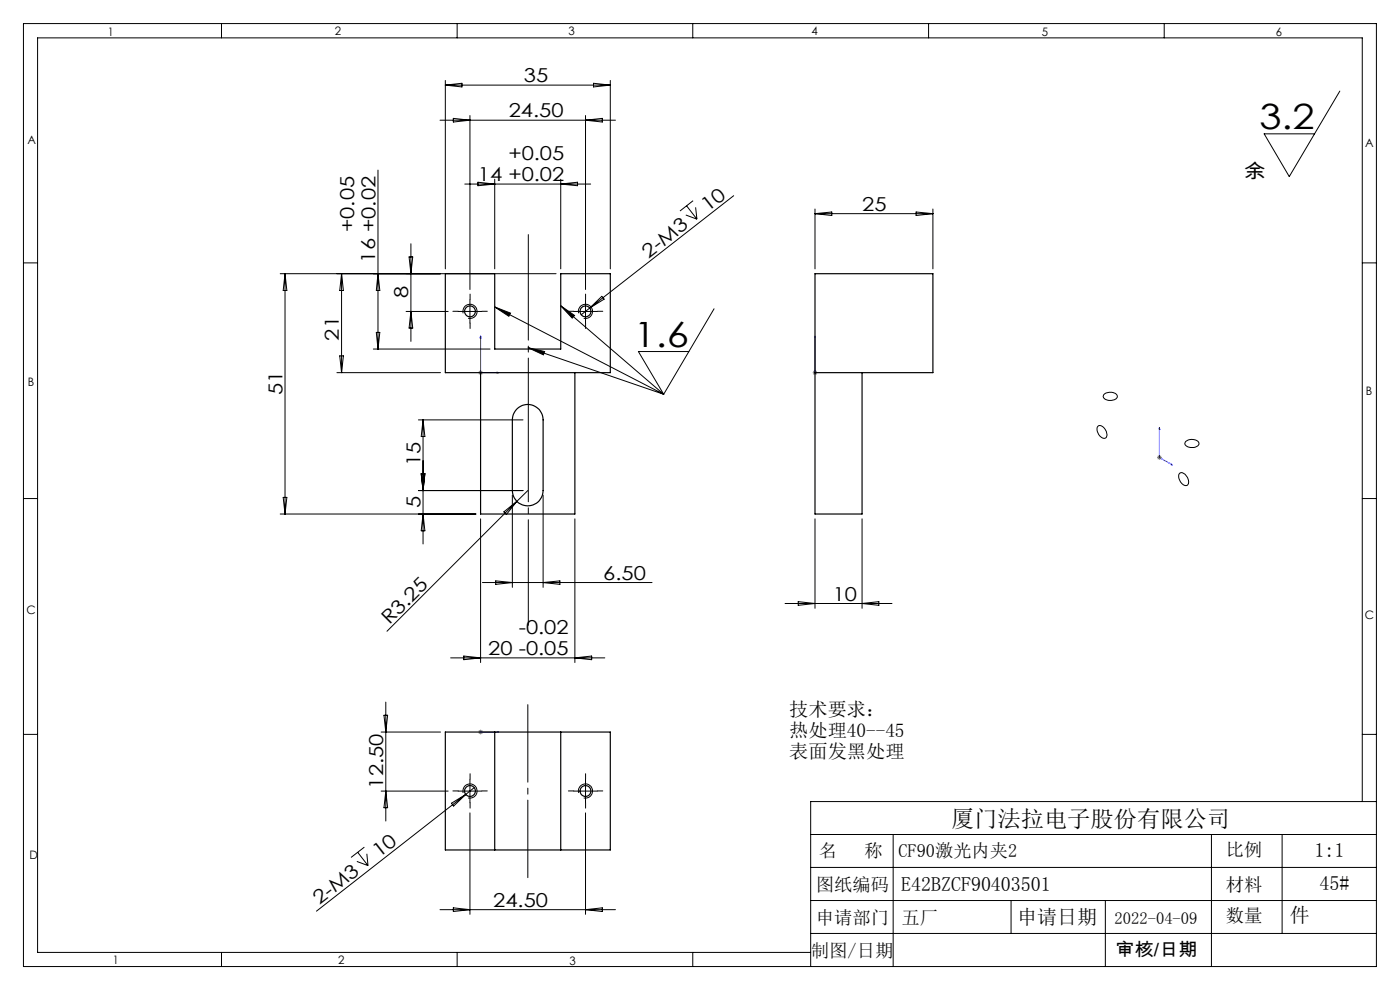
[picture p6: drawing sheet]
<svg xmlns="http://www.w3.org/2000/svg" width="297mm" height="210mm" viewBox="0 0 297 210" stroke-linecap="round" stroke-linejoin="round" font-family="sans-serif">
<g fill="none" stroke="#000" stroke-width=".21">
<path d="M5 5h287v200h-287zM47 5v3M94.5 17.1v39.9M94.5 18.1h35M94.5 18.1l3.5-.4v.7zM97 5v3M125.9 17.7l3.6 .4-3.6 .3zM129.5 17.1v39.9M147 5v3M197 5v3M247 5v3M284.2 19.3l-10.7 18.2-5.3-9.1h10.7"/>
<path d="M80.2 36.1v37.9M93.3 25.5h37.3M96.2 25.1l3.5 .4-3.5 .4zM98.6 39h26.7M99.7 24.5v36.9M101.4 38.7l3.6 .3-3.6 .4zM105 38v19M119 38v19M119 39l3.5-.3v.7zM124.2 24.5v36.9M124.2 25.5l3.6-.4v.8zM5 55.8h3"/>
<path d="M59.4 58.1h58.6M60.5 58.1v50.9M60.5 58.1l.4 3.5h-.8zM72.5 58.1l.3 3.5h-.7zM72.5 58.1v20.9M80.2 58.1l.4 3.5h-.8zM86.8 54.5h.8l-.4 3.6zM87.2 51.7v20.7M145.5 45.6l2.3 .9M145.7 43.7l2.1 2.8M147 42.6l-2.7 2.2M147.6 44l.2 2.5"/>
<path d="M155.6 41.5l-30.5 23.8M172.9 44.3v12.7M172.9 45.3h25M172.9 45.3l3.6-.3v.7zM194.3 45l3.6 .3-3.6 .4zM197.9 44.3v12.7M289 55.8h3M71.5 79h22M72.1 75.5h.7l-.3 3.5zM79.2 74h24.8M79.8 70.5h.8l-.4 3.5zM86.1 66.1h9"/>
<path d="M87.2 66.1l.4 3.5h-.8zM97.2 66.1h5M98.2 66.5a1.51 1.51 0 0 1 1.4-1.9 1.51 1.51 0 0 1 1.6 1.6 1.51 1.51 0 0 1-1.9 1.3M99.7 63.6v4.9M105 65.1l3.3 1.3-.3 .7zM105 65.1l35.8 18.5M112 73.8l3.5 .8-.2 .7zM112 73.8l28.8 9.8M119 64.9l2.9 2-.5 .6zM119 64.9l21.8 18.7M121.7 66.1h5M122.8 66.5a1.5 1.5 0 0 1 1.3-1.9 1.5 1.5 0 0 1 1.6 1.6 1.5 1.5 0 0 1-1.9 1.3"/>
<path d="M124.2 63.6v4.9M125.1 65.3l-1.8 1.5M125.1 65.3l2.6-2.4 .5 .6zM146.1 74.6h-10.7l5.4 9M151.5 65.5l-10.7 18.1M88.8 89.1h22.1M89.7 89.1l.4 3.5h-.7zM89.7 89.1v26.3M232.9 90.4a1.42 1.42 0 0 1 1.8 1.3 .8 .8 0 0 1-.2 1.2 .8 .8 0 0 1-1.1-.3 1.76 1.76 0 0 1-.5-2.2zM234.2 83.7a1.89 1.89 0 0 1 2.8 .3 1.54 1.54 0 0 1-2.3 .8l-.2-.1a.63 .63 0 0 1-.3-1zM251.5 93.7a1.93 1.93 0 0 1 2.9 .3 1.63 1.63 0 0 1-2.5 .7h-.1a.62 .62 0 0 1-.3-1zM5 105.8h3"/>
<path d="M59.4 109h41.6M60.1 105.5h.8l-.4 3.5zM88.8 104.1h22.1M89.4 100.5h.7l-.4 3.6zM89.7 109l.4 3.6h-.7zM102 110.1v30.4M106.9 108.6l2.7-2.2-2.2 2.7zM108.7 105v19.6M109.6 106.4l-27.5 27.5M112 104.1l-2.4 2.3M115.2 105v19.6M122 110.1v30.4"/>
<path d="M172.9 110.1v18.9M182.9 110.1v18.9M250.3 100.4a1.29 1.29 0 0 1 1.7 1l.1 .3a.76 .76 0 0 1 0 1 .76 .76 0 0 1-1 .2 1.98 1.98 0 0 1-.8-2.5zM289 105.8h3M95.6 139.6h32.7M98.4 139.2l3.6 .4-3.6 .3zM102.3 123.6h36M105.2 123.2l3.5 .4-3.5 .4zM115.2 123.6l3.6-.4v.8zM122 139.6l3.5-.4v.7zM166.5 128h22.7M169.3 127.6l3.6 .4-3.6 .4z"/>
<path d="M182.9 128l3.5-.4v.8zM5 155.8h3M80.9 155.3h12.6M81.5 151.7h.7l-.4 3.6zM81.8 148.9v25.3M289 155.8h3M77.3 179.7l-2.8 2.2M80.9 167.8h14.2M81.8 167.8l.4 3.5h-.7zM95.8 170.4l3-1.9-2.6 2.5zM97.2 167.8h5M98.2 168.2a1.51 1.51 0 0 1 1.4-1.9 1.51 1.51 0 0 1 1.6 1.6 1.51 1.51 0 0 1-1.9 1.4"/>
<path d="M98.8 168.5l-31.7 24.8M99.7 172.4v21.5M99.7 165.3v5M100.6 167.1l-1.8 1.4M121.7 167.8h5M122.8 168.2a1.5 1.5 0 0 1 1.3-1.9 1.5 1.5 0 0 1 1.6 1.6 1.5 1.5 0 0 1-1.9 1.4M124.2 172.4v21.5M124.2 165.3v5M172 177h120M189.5 177v28M257 177v28M272 177v21"/>
<path d="M289 170v-162h-281v194h164M292 170h-120v35M75.7 182.7l2.4 .9M75.9 180.8l2.2 2.8M77.8 181.1l.3 2.5M93.3 193h37.3M96.2 192.6l3.5 .4-3.5 .3zM124.2 193l3.6-.4v.7zM172 184h120M172 191h120M172 198h120M214.5 191v7"/>
<path d="M234.5 191v14M47 202v3M97 202v3M147 202v3"/>
</g>
<g fill="none" stroke="#00f" stroke-width=".21">
<path d="M102 71.3l.1 .4h-.3zM102 71.3v7.7h3.8M105.4 78.9l.4 .1-.4 .2zM172.9 78.9v.3zM172.9 71.3v.4v-.4M172.9 79h.1M172.9 71.3v7.7M246 90.7v.3h-.1zM246 90.7v6.3l2.7 1.6M248.4 98.4l.3 .2h-.3zM101.8 155.3h.3zM102 155.3h.1"/>
<path d="M102 155.3h3.8M105.8 155.3h-.4h.4"/>
</g>
<g fill="none" stroke="#808080" stroke-width=".21">
<path d="M101.5 79h.9M101.6 78.7l.7 .7M102 78.6v.9M102.3 78.7l-.7 .7M172.4 79h1M172.5 78.7l.7 .7M172.9 78.6v.9M173.2 78.7l-.7 .7M245.5 97h1M245.6 96.7l.7 .7M246 96.5v1M246.3 96.7l-.7 .7"/>
<path d="M101.5 155.3h.9M101.6 154.9l.7 .7M102 154.8v1M102.3 154.9l-.7 .7"/>
</g>
<path d="M112 149.5v36.7" fill="none" stroke="#000" stroke-width=".21" stroke-dasharray="30.5 1.3 1.3 1.3" stroke-dashoffset="14"/>
<path d="M112.1 132.6v-82.8" fill="none" stroke="#000" stroke-width=".21" stroke-dasharray="30.5 1.3 1.3 1.3" stroke-dashoffset="8.1"/>
<g fill="none" stroke="#000" stroke-width=".21" stroke-dasharray="30.5 1.3 1.3 1.3">
<path d="M97.2 66h-1.1M99.7 63.5v-1.1M99.7 68.5v1.2M102.2 66h1.2M121.7 66h-1.1M124.2 63.5v-1.1M124.2 68.5v1.2M126.7 66h1.2M97.2 167.8h-1.1M99.7 165.3v-1.2M99.7 170.3v1.1M102.2 167.8h1.2"/>
<path d="M121.7 167.8h-1.1M124.2 165.3v-1.2M124.2 170.3v1.1M126.7 167.8h1.2"/>
</g>
<g fill="#00f">
<path d="M105.4 78.9l.4 .1-.4 .2zM102 71.3l.1 .4h-.3z"/>
<path d="M172.9 78.9v.3zM172.9 71.3v.4z"/>
<path d="M248.4 98.4l.3 .2h-.3zM246 90.7v.3h-.1z"/>
<path d="M105.4 155.3h.4zM101.8 155.3h.3z"/>
</g>
<path d="M105 65.1l3.3 1.3-.3 .7zM119 64.9l2.9 2-.5 .6zM112 73.8l3.5 .8-.2 .7z" fill="#000"/>
<g fill="none" stroke="#000" stroke-width=".25">
<path d="M94.5 58.1h10.5v15.9h14v-15.9h10.5v20.9h-35zM102 79v30h20v-30M172.9 79h25v-20.9h-25v50.9h10v-30M109.5 86.9a3.3 3.3 0 0 1 3.6-.9 3.3 3.3 0 0 1 2.1 3.1v15a3.3 3.3 0 0 1-3.2 3.2 3.3 3.3 0 0 1-3.3-3.2v-15l.2-1.2zM94.5 155.3h35v25h-35zM105 155.3v25M119 155.3v25"/>
<circle cx="99.7" cy="66" r="1.15"/>
<circle cx="124.2" cy="66" r="1.15"/>
<circle cx="99.7" cy="167.8" r="1.15"/>
<circle cx="124.2" cy="167.8" r="1.15"/>
</g>
<g font-size="7.4">
<text x="267.2" y="27.3">3.2</text>
<text x="134.4" y="73.5">1.6</text>
</g>
<text font-size="4.9" x="201.7" y="175.4">厦门法拉电子股份有限公司</text>
<g font-size="4.2">
<text x="278.9" y="181.8">1:1</text>
<text x="191.2" y="189.1">E42BZCF90403501</text>
<text x="280" y="188.7">45#</text>
<text x="215.8" y="195.9">申请日期</text>
<text x="273.6" y="195.6">件</text>
</g>
<g font-size="4.1">
<text x="111.1" y="17.5">35</text>
<text x="107.9" y="24.9">24.50</text>
<text x="107.8" y="33.9">+0.05</text>
<text x="101.4" y="38.4">14 +0.02</text>
<text x="263.9" y="37.7">余</text>
<text x="150.2" y="45" transform="rotate(-38 150.2 45)">10</text>
<text x="182.9" y="44.7">25</text>
<text x="75.1" y="49.2" transform="rotate(-90 75.1 49.2)">+0.05</text>
<text x="79.6" y="55.7" transform="rotate(-90 79.6 55.7)">16 +0.02</text>
<text x="137.6" y="54.8" transform="rotate(-38 137.6 54.8)">2-M3</text>
<text x="86.6" y="63.3" transform="rotate(-90 86.6 63.3)">8</text>
<text x="71.9" y="72.3" transform="rotate(-90 71.9 72.3)">21</text>
<text x="59.9" y="83.8" transform="rotate(-90 59.9 83.8)">51</text>
<text x="89.2" y="98.9" transform="rotate(-90 89.2 98.9)">15</text>
<text x="89.2" y="107.8" transform="rotate(-90 89.2 107.8)">5</text>
<text x="128" y="123">6.50</text>
<text x="176.6" y="127.4">10</text>
<text x="82.6" y="132.6" transform="rotate(-45 82.6 132.6)">R3.25</text>
<text x="110" y="134.4">-0.02</text>
<text x="103.6" y="138.9">20 -0.05</text>
<text x="167.5" y="151.8">技术要求：</text>
<text x="167.5" y="156.3">热处理40--45</text>
<text x="167.5" y="160.8">表面发黑处理</text>
<text x="81.3" y="167.3" transform="rotate(-90 81.3 167.3)">12.50</text>
<text x="80.4" y="182.1" transform="rotate(-38 80.4 182.1)">10</text>
<text x="67.8" y="192" transform="rotate(-38 67.8 192)">2-M3</text>
<text x="104.6" y="192.4">24.50</text>
</g>
<g font-size="3.9">
<text x="173.7" y="181.8">名</text>
<text x="183.4" y="181.8">称</text>
<text x="190.6" y="181.8">CF90激光内夹2</text>
<text x="260.1" y="181.5">比例</text>
<text x="173.1" y="189.1">图纸编码</text>
<text x="260.1" y="189">材料</text>
<text x="173.1" y="195.9">申请部门</text>
<text x="191.3" y="195.9">五厂</text>
<text x="260.1" y="195.6">数量</text>
<text x="172.1" y="203.1">制图/日期</text>
<text x="236.6" y="202.8">审核/日期</text>
</g>
<text font-size="3.5" x="236.4" y="195.9">2022-04-09</text>
<g font-size="2.5">
<text x="22.9" y="7.6">1</text>
<text x="71" y="7.5">2</text>
<text x="120.6" y="7.5">3</text>
<text x="172.2" y="7.5">4</text>
<text x="221" y="7.6">5</text>
<text x="270.7" y="7.5">6</text>
<text x="5.8" y="30.5">A</text>
<text x="289.6" y="31.2">A</text>
<text x="5.9" y="81.9">B</text>
<text x="289.8" y="83.8">B</text>
<text x="5.6" y="130.3">C</text>
<text x="289.5" y="131.2">C</text>
<text x="6.2" y="182.2">D</text>
<text x="23.9" y="204.5">1</text>
<text x="71.7" y="204.5">2</text>
<text x="120.8" y="204.6">3</text>
</g>
</svg>
